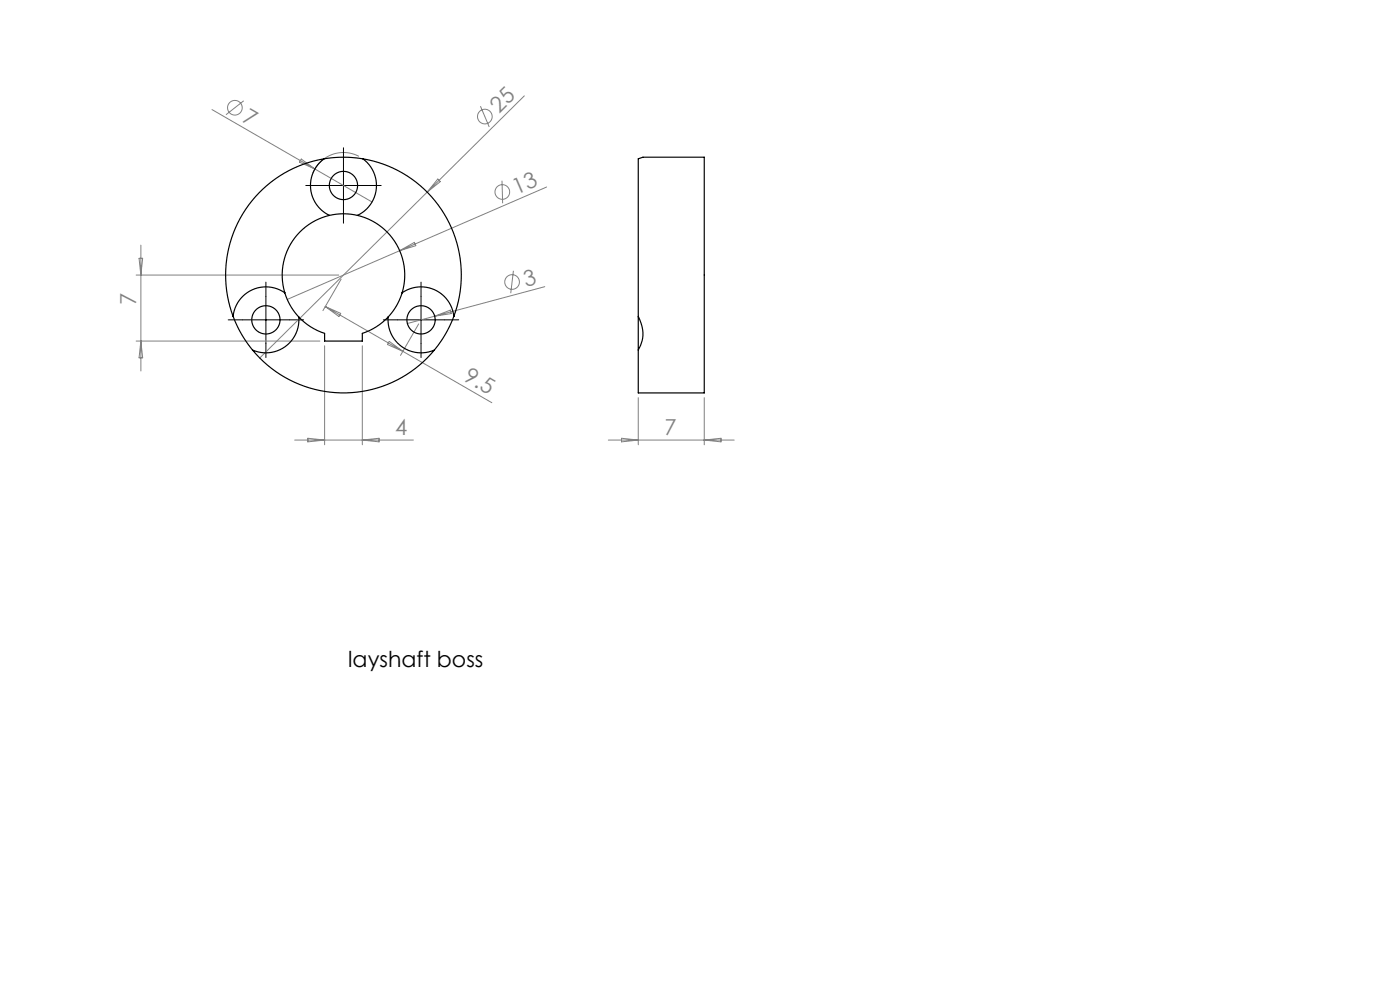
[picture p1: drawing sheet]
<svg xmlns="http://www.w3.org/2000/svg" width="297mm" height="210mm" viewBox="0 0 297 210" stroke-linecap="round" stroke-linejoin="round" font-family="sans-serif">
<g fill="none" stroke="#808080" stroke-width=".21">
<path d="M45 23.2l33.9 19.6M51.7 21.4l-3.8 2.9M63.9 33.7l2.9 2.1-3.3-1.4zM76.1 33.2a7 7 0 0 0-9.7 3.5M92.9 38l.5 .5-2.8 2.3zM101.9 22.5l1.9 4.4M106.5 38.3l.1 4.8M111.2 20.3l-56.1 55.6M116 39.7l-31.2 13.5M28.9 58.3h43M29.5 54.8h.8l-.4 3.5zM29.9 52v26.7"/>
<path d="M72.4 59.2l-3.9 6.7M84.8 53.2l-23.9 10.3M84.8 53.2l3.1-1.8 .3 .7zM108.9 57.4l-.5 4.8M28.9 72.3h39M29.9 72.3l.4 3.6h-.8zM68.9 73.3v21M69 65l35.3 20.4M69 65l3.3 1.5-.4 .6zM76.9 73.3v21M82.6 72.4l2.9 2.1-3.3-1.4zM88.8 68.7l-3.8 6.7"/>
<path d="M92.2 67.1l3.4-1.3 .1 .7zM115.6 60.8l-29.2 7.8M62.5 93.3h25.2M65.3 93l3.6 .3-3.6 .4zM76.9 93.3l3.5-.3v.7zM129.1 93.3h26.7M131.8 93l3.6 .3-3.6 .4zM135.4 84.3v10M149.4 84.3v10M149.4 93.3l3.6-.3v.7z"/>
<circle cx="49.8" cy="22.9" r="1.56"/>
<circle cx="102.9" cy="24.7" r="1.56"/>
<circle cx="106.6" cy="40.7" r="1.56"/>
<circle cx="108.6" cy="59.8" r="1.56"/>
</g>
<path d="M67.9 39.3h-3M72.9 34.3v-3M77.9 39.3h3M72.9 44.3v3M51.4 67.8h-3M56.4 62.8v-3M56.4 72.8v3M61.4 67.8h3M84.3 67.8h-3M89.3 62.8v-3M89.3 72.8v3M94.3 67.8h3" fill="none" stroke="#000" stroke-width=".21" stroke-dasharray="15.2 1.3 1.3 1.3"/>
<path d="M67.9 39.3h10M72.9 34.3v10M51.4 67.8h10M56.4 62.8v10M84.3 67.8h10M89.3 62.8v10" fill="none" stroke="#000" stroke-width=".21"/>
<g fill="none" stroke="#000" stroke-width=".25">
<path d="M68.7 33.7a7 7 0 0 0 1.2 12M68.7 33.7a25 25 0 0 1 8.3 0M68.7 33.7a25 25 0 0 0-19.3 33.4M77 33.7a7 7 0 0 1-1.2 12M77 33.7a25 25 0 0 1 19.3 33.4M135.4 33.7l1-.4h13v50h-14v-9.1a6.9 6.9 0 0 0 0-7.1zM69.9 45.7a13 13 0 0 1 5.9 0M69.9 45.7a13 13 0 0 0-9.5 16.4M75.8 45.7a13 13 0 0 1 9.5 16.4M49.4 67.1a25 25 0 0 0 4.2 7.1M53.6 74.2a25 25 0 0 0 38.6 0M60.4 62.1a7 7 0 0 0-11 5"/>
<path d="M60.4 62.1a13 13 0 0 0 3 5.1M63.4 67.2a7 7 0 0 1-9.8 7M63.4 67.2a13 13 0 0 0 5.5 3.5v1.6h8v-1.6a13 13 0 0 0 5.4-3.5M82.3 67.2a7 7 0 0 0 9.9 7M85.3 62.1a13 13 0 0 1-3 5.1M85.3 62.1a7 7 0 0 1 11 5M96.3 67.1a25 25 0 0 1-4.1 7.1M135.4 67.2v7"/>
<circle cx="72.9" cy="39.3" r="3"/>
<circle cx="56.4" cy="67.8" r="3"/>
<circle cx="89.3" cy="67.8" r="3"/>
</g>
<g font-size="4.7" fill="#808080">
<text x="51.2" y="25.6" transform="rotate(30 51.2 25.6)">7</text>
<text x="105.9" y="24.1" transform="rotate(-45 105.9 24.1)">25</text>
<text x="109.6" y="41.3" transform="rotate(-23 109.6 41.3)">13</text>
<text x="28.9" y="64.6" transform="rotate(-90 28.9 64.6)">7</text>
<text x="111.6" y="60.8" transform="rotate(-15 111.6 60.8)">3</text>
<text x="98.1" y="80.7" transform="rotate(30 98.1 80.7)">9.5</text>
<text x="83.8" y="92.3">4</text>
<text x="141" y="92.3">7</text>
</g>
<text font-size="4.7" x="73.9" y="141.5">layshaft boss</text>
</svg>
